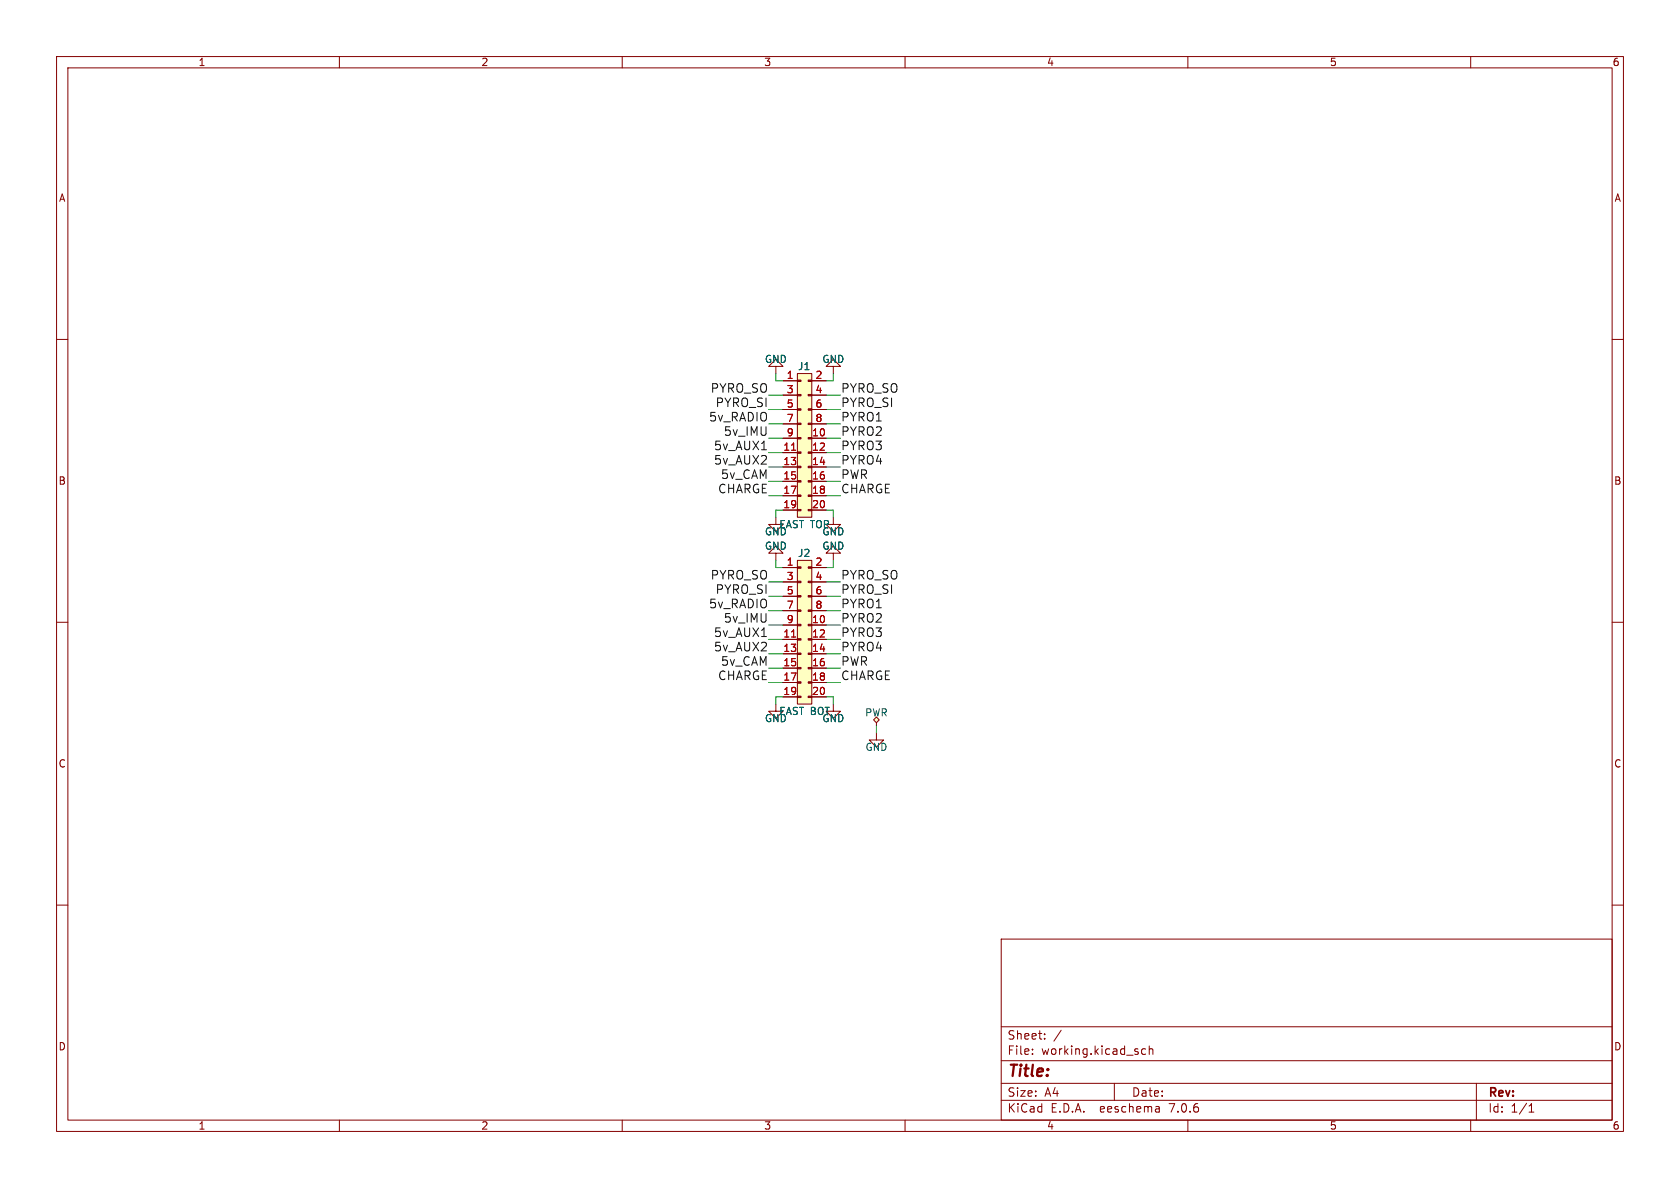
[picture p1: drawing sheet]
<svg xmlns="http://www.w3.org/2000/svg" width="297mm" height="210mm" viewBox="0 0 297 210" stroke-linecap="round" stroke-linejoin="round" font-family="sans-serif">
<g fill="none" stroke="#840000" stroke-width=".18">
<path d="M10 10h277v190h-277zM12 12h273v186h-273zM60 10v2M110 10v2M160 10v2M210 10v2M260 10v2M10 60h2M285 60h2M137.2 64.8h1.2l-1.2-1.3-1.3 1.3h1.3v1.2M138.4 67.3h2.6M138.4 77.5h2.6"/>
<path d="M138.4 69.9h2.6M138.4 72.4h2.6M138.4 74.9h2.6M141 66h2.5v25.4h-2.5zM143.5 67.3h2.5M143.5 77.5h2.5M143.5 69.9h2.5M143.5 72.4h2.5M143.5 74.9h2.5M147.3 64.8h1.3l-1.3-1.3-1.3 1.3h1.3v1.2M137.2 91.4v1.3h1.2l-1.2 1.3-1.3-1.3h1.3M138.4 80h2.6"/>
<path d="M138.4 82.6h2.6M138.4 85.1h2.6M138.4 87.6h2.6M138.4 90.2h2.6M141 99.1h2.5v25.4h-2.5zM143.5 80h2.5M143.5 82.6h2.5M143.5 85.1h2.5M143.5 87.6h2.5M143.5 90.2h2.5M147.3 91.4v1.3h1.3l-1.3 1.3-1.3-1.3h1.3M147.3 97.8h1.3l-1.3-1.3-1.3 1.3h1.3v1.3"/>
<path d="M10 110h2M138.4 100.3h2.6M138.4 110.5h2.6M138.4 113h2.6M138.4 115.6h2.6M138.4 118.1h2.6M138.4 102.9h2.6M138.4 105.4h2.6M138.4 108h2.6M143.5 100.3h2.5M143.5 110.5h2.5M143.5 113h2.5"/>
<path d="M143.5 115.6h2.5M143.5 118.1h2.5M143.5 102.9h2.5M143.5 105.4h2.5M143.5 108h2.5M285 110h2M137.2 124.5v1.2h1.2l-1.2 1.3-1.3-1.3h1.3M138.4 120.7h2.6M138.4 123.2h2.6M143.5 120.7h2.5M143.5 123.2h2.5M10 160h2"/>
<path d="M285 160h2M177 166h108v32h-108zM60 198v2M110 198v2M160 198v2M177 194.5h108M177 191.5h108M177 187.5h108M177 181.5h108M182.5 186.3v.1M182.5 185.5v.1M184.7 183.6v.1"/>
<path d="M184.7 182.8v.1M187.6 182.1l-1.3 2M197 191.5v3M202.5 185.5l-.4-.1-.3 .3v.4l.2 .2h.5M203.2 185.5l.2-.1 .3 .1 .1 .9M203.2 184.9v1.5M204.9 195.7l.1 .9M205 196.5l-.2 .1M205 196h-.2M210 198v2M260 198v2M261 191.5v6.5"/>
<path d="M270.3 196.6h.9M270.3 195.5l.4-.4v1.5"/>
</g>
<g fill="#ffffc2" stroke="#ffffc2" stroke-width=".18">
<path d="M141 66h2.5v25.4h-2.5z"/>
<path d="M141 99.1h2.5v25.4h-2.5z"/>
</g>
<g fill="#840000" stroke="#840000" stroke-width=".18">
<path d="M141 90h.6v.3h-.6z"/>
<path d="M141 87.5h.6v.3h-.6z"/>
<path d="M141 85h.6v.2h-.6z"/>
<path d="M141 82.4h.6v.3h-.6z"/>
<path d="M141 79.9h.6v.2h-.6z"/>
<path d="M141 77.3h.6v.3h-.6z"/>
<path d="M141 74.8h.6v.3h-.6z"/>
<path d="M141 72.3h.6v.2h-.6z"/>
<path d="M141 69.7h.6v.3h-.6z"/>
<path d="M141 67.2h.6v.2h-.6z"/>
<path d="M142.9 90h.6v.3h-.6z"/>
<path d="M142.9 87.5h.6v.3h-.6z"/>
<path d="M142.9 85h.6v.2h-.6z"/>
<path d="M142.9 82.4h.6v.3h-.6z"/>
<path d="M142.9 79.9h.6v.2h-.6z"/>
<path d="M142.9 77.3h.6v.3h-.6z"/>
<path d="M142.9 74.8h.6v.3h-.6z"/>
<path d="M142.9 72.3h.6v.2h-.6z"/>
<path d="M142.9 69.7h.6v.3h-.6z"/>
<path d="M142.9 67.2h.6v.2h-.6z"/>
<path d="M141 123.1h.6v.2h-.6z"/>
<path d="M141 120.5h.6v.3h-.6z"/>
<path d="M141 118h.6v.2h-.6z"/>
<path d="M141 115.4h.6v.3h-.6z"/>
<path d="M141 112.9h.6v.3h-.6z"/>
<path d="M141 110.4h.6v.2h-.6z"/>
<path d="M141 107.8h.6v.3h-.6z"/>
<path d="M141 105.3h.6v.2h-.6z"/>
<path d="M141 102.7h.6v.3h-.6z"/>
<path d="M141 100.2h.6v.3h-.6z"/>
<path d="M142.9 123.1h.6v.2h-.6z"/>
<path d="M142.9 120.5h.6v.3h-.6z"/>
<path d="M142.9 118h.6v.2h-.6z"/>
<path d="M142.9 115.4h.6v.3h-.6z"/>
<path d="M142.9 112.9h.6v.3h-.6z"/>
<path d="M142.9 110.4h.6v.2h-.6z"/>
<path d="M142.9 107.8h.6v.3h-.6z"/>
<path d="M142.9 105.3h.6v.2h-.6z"/>
<path d="M142.9 102.7h.6v.3h-.6z"/>
<path d="M142.9 100.2h.6v.3h-.6z"/>
</g>
<path d="M139.9 79.6h.8M139.9 112.6h.8" fill="none" stroke="#a90000" stroke-width=".18"/>
<path d="M154.4 127.3l.5-.6 .5 .6-.5 .5z" fill="#ffffc2"/>
<g fill="none" stroke="#840000" stroke-width=".18">
<path d="M138.4 67.3h2.6M138.4 77.5h2.6M138.4 69.9h2.6M138.4 72.4h2.6M138.4 74.9h2.6M143.5 67.3h2.5M143.5 77.5h2.5M143.5 69.9h2.5M143.5 72.4h2.5M143.5 74.9h2.5M137.2 97.8h1.2l-1.2-1.3-1.3 1.3h1.3v1.3M138.4 80h2.6"/>
<path d="M138.4 82.6h2.6M138.4 85.1h2.6M138.4 87.6h2.6M138.4 90.2h2.6M143.5 80h2.5M143.5 82.6h2.5M143.5 85.1h2.5M143.5 87.6h2.5M143.5 90.2h2.5M138.4 100.3h2.6M138.4 110.5h2.6M138.4 113h2.6"/>
<path d="M138.4 115.6h2.6M138.4 118.1h2.6M138.4 102.9h2.6M138.4 105.4h2.6M138.4 108h2.6M143.5 100.3h2.5M143.5 110.5h2.5M143.5 113h2.5M143.5 115.6h2.5M143.5 118.1h2.5M143.5 102.9h2.5M143.5 105.4h2.5"/>
<path d="M143.5 108h2.5M138.4 120.7h2.6M138.4 123.2h2.6M143.5 120.7h2.5M143.5 123.2h2.5M147.3 124.5v1.2h1.3l-1.3 1.3-1.3-1.3h1.3M154.4 127.3l.5-.6 .5 .6-.5 .5zM154.9 129.5v1.3h1.3l-1.3 1.3-1.2-1.3h1.2M154.9 127.8v.5"/>
</g>
<path d="M134.6 79.5h.9M134.6 112.5h.9" fill="none" stroke="#0f0f0f" stroke-width=".18"/>
<g fill="none" stroke="#009600" stroke-width=".18">
<path d="M135.9 77.5h2.5M135.9 72.4h2.5M135.9 74.9h2.5M135.9 69.9h2.5M137.2 66v1.3h1.2M146 77.5h2.6M146 72.4h2.6M146 74.9h2.6M146 69.9h2.6M147.3 66v1.3h-1.3M135.9 87.6h2.5M135.9 85.1h2.5"/>
<path d="M135.9 82.6h2.5M135.9 80h2.5M137.2 99.1v1.2h1.2M138.4 90.2h-1.2v1.2M146 90.2h1.3v1.2M146 87.6h2.6M146 85.1h2.6M146 82.6h2.6M146 80h2.6M147.3 99.1v1.2h-1.3M135.9 118.1h2.5M135.9 108h2.5"/>
<path d="M135.9 115.6h2.5M135.9 113h2.5M135.9 105.4h2.5M135.9 110.5h2.5M135.9 102.9h2.5M146 118.1h2.6M146 108h2.6M146 115.6h2.6M146 113h2.6M146 105.4h2.6M146 110.5h2.6M146 102.9h2.6"/>
<path d="M135.9 120.7h2.5M138.4 123.2h-1.2v1.3M146 123.2h1.3v1.3M146 120.7h2.6M154.9 128.3v1.2"/>
</g>
<path d="M139.9 79.6h.8M139.9 112.6h.8" fill="none" stroke="#a90000" stroke-width=".18"/>
<text font-size="2.8" fill="#840000" x="178" y="190.9">Title:</text>
<g font-size="2.1" fill="#0f0f0f">
<text x="125.6" y="69.5">PYRO_SO</text>
<text x="148.6" y="69.5">PYRO_SO</text>
<text x="125.3" y="74.6">5v_RADIO</text>
<text x="126.4" y="72.1">PYRO_SI</text>
<text x="127.9" y="77.2">5v_IMU</text>
<text x="148.6" y="77.2">PYRO2</text>
<text x="148.6" y="74.6">PYRO1</text>
<text x="148.6" y="72.1">PYRO_SI</text>
<text x="126.2" y="79.7">5v_AUX1</text>
<text x="126.2" y="82.2">5v_AUX2</text>
<text x="148.6" y="79.7">PYRO3</text>
<text x="148.6" y="82.2">PYRO4</text>
<text x="126.9" y="87.3">CHARGE</text>
<text x="127.4" y="84.8">5v_CAM</text>
<text x="148.6" y="84.8">PWR</text>
<text x="148.6" y="87.3">CHARGE</text>
<text x="125.3" y="107.6">5v_RADIO</text>
<text x="125.6" y="102.6">PYRO_SO</text>
<text x="126.4" y="105.1">PYRO_SI</text>
<text x="148.6" y="105.1">PYRO_SI</text>
<text x="148.6" y="102.6">PYRO_SO</text>
<text x="148.6" y="107.6">PYRO1</text>
<text x="126.2" y="112.7">5v_AUX1</text>
<text x="127.9" y="110.2">5v_IMU</text>
<text x="148.6" y="112.7">PYRO3</text>
<text x="148.6" y="110.2">PYRO2</text>
<text x="126.2" y="115.3">5v_AUX2</text>
<text x="127.4" y="117.8">5v_CAM</text>
<text x="148.6" y="115.3">PYRO4</text>
<text x="148.6" y="117.8">PWR</text>
<text x="126.9" y="120.3">CHARGE</text>
<text x="148.6" y="120.3">CHARGE</text>
</g>
<g font-size="2.1" fill="#840000">
<text x="178" y="184">Sheet:</text>
<text x="178" y="186.7">File:</text>
<text x="184.1" y="186.7">working.kicad_sch</text>
<text x="178" y="196.9">KiCad</text>
<text x="178" y="194.1">Size:</text>
<text x="184.7" y="194.1">A4</text>
<text x="185.7" y="196.9">E.D.A.</text>
<text x="194.6" y="196.9">eeschema</text>
<text x="200" y="194.1">Date:</text>
<text x="207" y="196.9">7.0.6</text>
<text x="263" y="194.3">Rev:</text>
<text x="263" y="196.9">Id:</text>
<text x="267.1" y="196.9">1/1</text>
</g>
<g font-size="1.8" fill="#840000">
<text x="35" y="11.9">1</text>
<text x="85" y="11.9">2</text>
<text x="135" y="11.9">3</text>
<text x="185" y="11.9">4</text>
<text x="235" y="11.9">5</text>
<text x="285" y="11.9">6</text>
<text x="10.3" y="35.9">A</text>
<text x="285.3" y="35.9">A</text>
<text x="10.3" y="85.9">B</text>
<text x="285.3" y="85.9">B</text>
<text x="10.3" y="135.9">C</text>
<text x="285.3" y="135.9">C</text>
<text x="10.3" y="185.9">D</text>
<text x="285.3" y="185.9">D</text>
<text x="35" y="199.9">1</text>
<text x="85" y="199.9">2</text>
<text x="135" y="199.9">3</text>
<text x="185" y="199.9">4</text>
<text x="235" y="199.9">5</text>
<text x="285" y="199.9">6</text>
</g>
<g font-size="1.8" fill="#006464">
<text x="135.1" y="64.4">GND</text>
<text x="141" y="65.6">J1</text>
<text x="145.3" y="64.4">GND</text>
<text x="135.1" y="94.8">GND</text>
<text x="137.7" y="93.6">EAST TOP</text>
<text x="145.3" y="94.8">GND</text>
<text x="135.1" y="97.4">GND</text>
<text x="141" y="98.7">J2</text>
<text x="145.3" y="97.4">GND</text>
<text x="135.1" y="127.9">GND</text>
<text x="137.7" y="126.6">EAST BOT</text>
<text x="145.3" y="127.9">GND</text>
<text x="152.8" y="126.8">PWR</text>
<text x="152.9" y="132.9">GND</text>
</g>
<g font-size="1.8" fill="#a90000">
<text x="139" y="67.1">1</text>
<text x="139" y="69.6">3</text>
<text x="144.1" y="67.1">2</text>
<text x="144.1" y="69.6">4</text>
<text x="139" y="72.1">5</text>
<text x="139" y="74.7">7</text>
<text x="139" y="77.2">9</text>
<text x="143.5" y="77.2">10</text>
<text x="144.1" y="72.1">6</text>
<text x="144.1" y="74.7">8</text>
<text x="138.4" y="79.8">11</text>
<text x="138.4" y="82.3">13</text>
<text x="143.5" y="79.8">12</text>
<text x="143.5" y="82.3">14</text>
<text x="138.4" y="84.8">15</text>
<text x="138.4" y="87.4">17</text>
<text x="138.4" y="89.9">19</text>
<text x="143.5" y="84.8">16</text>
<text x="143.5" y="87.4">18</text>
<text x="143.5" y="89.9">20</text>
<text x="139" y="100.1">1</text>
<text x="144.1" y="100.1">2</text>
<text x="139" y="102.6">3</text>
<text x="139" y="105.2">5</text>
<text x="139" y="107.7">7</text>
<text x="144.1" y="102.6">4</text>
<text x="144.1" y="105.2">6</text>
<text x="144.1" y="107.7">8</text>
<text x="138.4" y="112.8">11</text>
<text x="139" y="110.2">9</text>
<text x="143.5" y="110.2">10</text>
<text x="143.5" y="112.8">12</text>
<text x="138.4" y="115.3">13</text>
<text x="138.4" y="117.9">15</text>
<text x="143.5" y="115.3">14</text>
<text x="143.5" y="117.9">16</text>
<text x="138.4" y="120.4">17</text>
<text x="138.4" y="122.9">19</text>
<text x="143.5" y="120.4">18</text>
<text x="143.5" y="122.9">20</text>
</g>
</svg>
